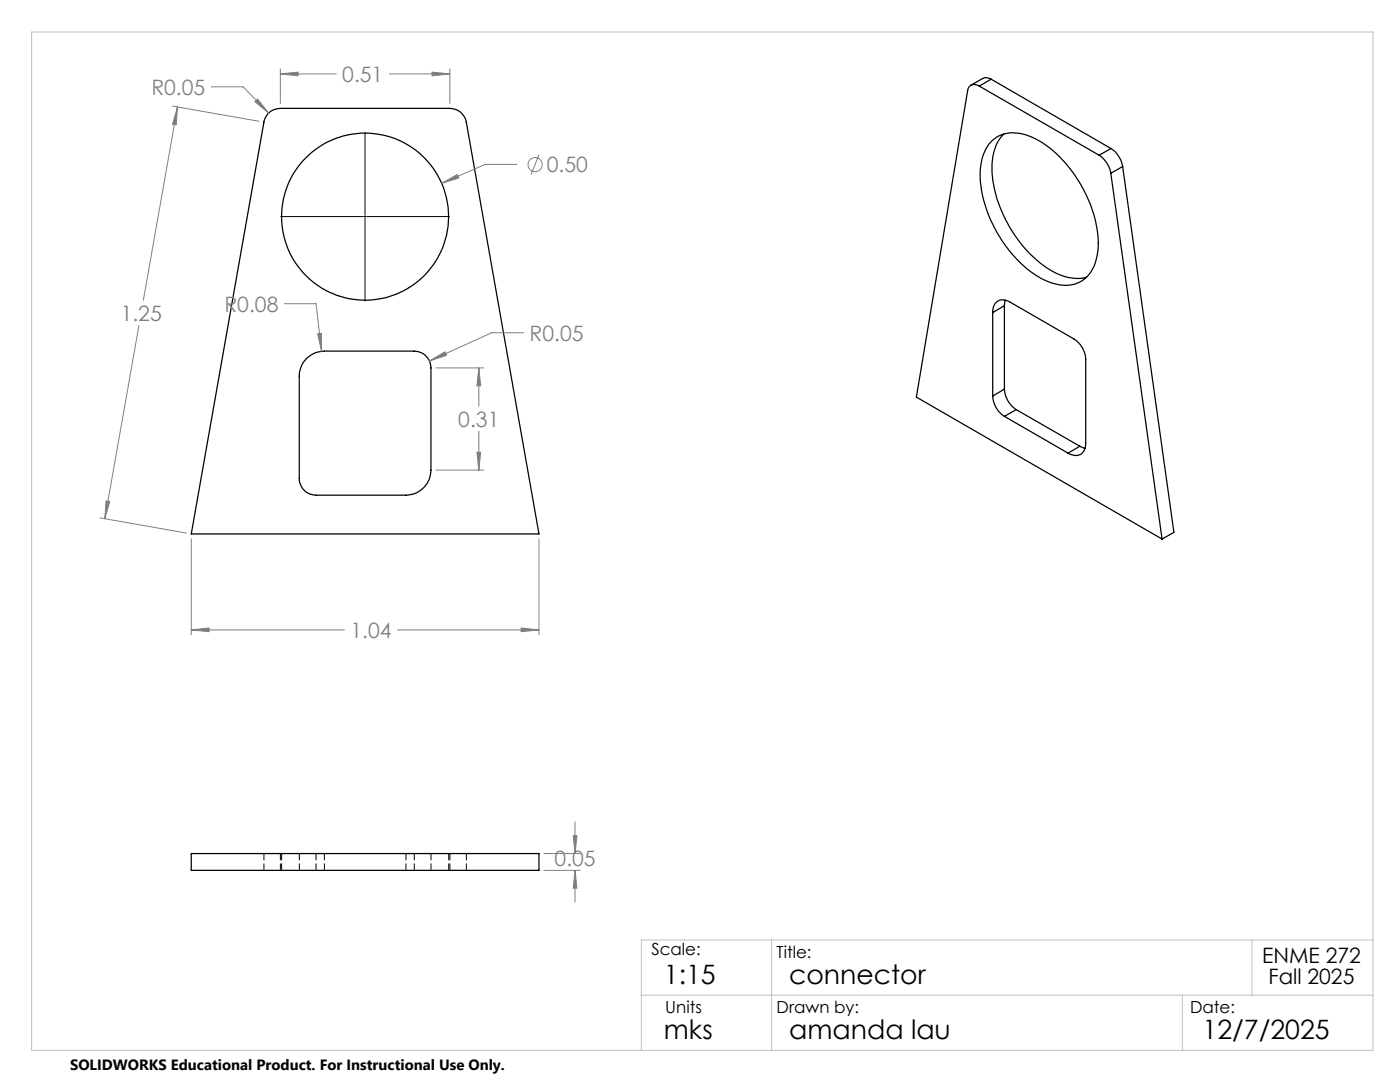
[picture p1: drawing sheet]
<svg xmlns="http://www.w3.org/2000/svg" width="279mm" height="216mm" viewBox="0 0 279 216" stroke-linecap="round" stroke-linejoin="round" font-family="sans-serif">
<g fill="none" stroke="#000" stroke-width=".25">
<path d="M195.4 17.2a1.39 1.39 0 0 0-1.4-.3 1.39 1.39 0 0 0-.9 1.2l-10.2 61.1 49 28.4M195.4 17.2l24 13.8M197.8 15.8a1.79 1.79 0 0 0-1.7-.1l-2.3 1.3M197.8 15.8l-2.4 1.4M197.8 15.8l23.9 13.8M53.6 22.6a3.4 3.4 0 0 1 2.4-1h33.8a3.3 3.3 0 0 1 3.3 2.8l14.5 82.1h-69.4l14.5-82.4zM197.8 28.3a6.8 6.8 0 0 1 7.7-1.1 22.8 22.8 0 0 1 10.8 10.7 21.5 21.5 0 0 1 2.7 13 6.5 6.5 0 0 1-6.6 6 14.6 14.6 0 0 1-9.4-5.1 25.9 25.9 0 0 1-7.4-17.7l.1-.9a8.6 8.6 0 0 1 2.1-4.9zM200.3 26.7a10.2 10.2 0 0 0-2.2 8.7 26.1 26.1 0 0 0 12 18.8 9.2 9.2 0 0 0 6.7 1.1M219.4 31a5.3 5.3 0 0 1 2.3 3.6M221.7 34.6l10.2 73M221.7 29.6a5.3 5.3 0 0 1 2.3 3.6M221.7 29.6l-2.3 1.4"/>
<path d="M224 33.2l10.3 73-2.4 1.4M224 33.2l-2.3 1.4M200.6 59.9l-.2 1.1M61.2 71.5a5.1 5.1 0 0 1 3.5-1.4h18a3.4 3.4 0 0 1 3.3 3.3v20.4a5.1 5.1 0 0 1-5 5h-18a3.4 3.4 0 0 1-3.3-3.3v-20.4a5 5 0 0 1 1.5-3.6zM198.1 62.4a2.15 2.15 0 0 1 1-2.3 2.15 2.15 0 0 1 2.5 .2l12.7 7.3a5.1 5.1 0 0 1 2.4 4.1v16.7a2.06 2.06 0 0 1-2.8 2.3l-.8-.3M198.1 79a5.2 5.2 0 0 0 2.3 4.1M198.1 62.4v16.6M200.4 77.6a5.3 5.3 0 0 0 2.4 4.1M200.4 61l-2.3 1.4M200.4 77.6l-2.3 1.4M200.4 61v16.6M200.4 83.1l12.7 7.3"/>
<path d="M202.8 81.7l-2.4 1.4M202.8 81.7l12.7 7.3M215.5 89l1 .5M215.5 89l-2.4 1.4M38.2 170.3h69.4v3.4h-69.4z"/>
<circle cx="72.9" cy="43.2" r="16.7"/>
</g>
<path d="M52.7 170.3v3.3M56 170.3v3.3M56.2 170.3v3.3M59.7 170.3v3.3M63.1 170.3v3.3M64.7 170.3v3.3M81 170.3v3.3M82.7 170.3v3.3M86 170.3v3.3M89.5 173.6v-3.3M89.8 170.3v3.3M93.1 170.3v3.3" fill="none" stroke="#000" stroke-width=".2" stroke-dasharray="1.3 .6" stroke-dashoffset="-.1" stroke-linecap="butt"/>
<g fill="none" stroke="#808080" stroke-width=".2">
<path d="M42.2 17.3h6.3l5.1 5.3M56 14.7l3.5-.3v.7zM56 13.8v6.8M56 14.7h11.1M77.7 14.7h12.1M86.2 14.4l3.6 .3-3.6 .4zM89.8 13.8v6.8M34.4 21.2l17.3 3M35.4 21.3l-.2 3.6-.8-.1zM35.4 21.3l-6.8 38.6M50.9 20.3l.5-.5 2.2 2.8zM88.2 36.6l3.1-1.8 .2 .7z"/>
<path d="M103.2 32.8h-6.4l-8.6 3.8M107.6 30.8l-1.6 4.1M27.7 64.9l-6.8 38.6M56.7 60.6h6.4l1.1 9.5M63.4 66.6l.7-.1 .1 3.6zM85.7 72l3.1-1.8 .3 .7zM87 73.4h9.6M95.6 73.4l.3 3.6h-.7zM95.6 73.4v7.6M104.5 66.4h-6.4l-12.4 5.6M21.2 99.9l.7 .1-1 3.5zM87 93.8h9.6"/>
<path d="M95.2 90.2h.7l-.3 3.6zM95.6 86v7.8M19.9 103.3l17.3 3.1M38.2 107.5v19.2M107.6 107.5v19.2M38.2 125.7l3.5-.4v.7zM38.2 125.7h30.5M79.3 125.7h28.3M104 125.3l3.6 .4-3.6 .3zM108.5 170.3h7.3M108.5 173.7h7.3M114.4 166.8h.7l-.3 3.5z"/>
<path d="M114.8 173.7l.3 3.5h-.7zM114.8 164v6.3M114.8 173.7v6.3"/>
<circle cx="106.8" cy="32.9" r="1.4"/>
</g>
<path d="M72.8 26.4v16.5M56 43.2h16.5M72.7 43.2h.3M72.8 43.1v.3M72.8 43.6v16.5M73.2 43.2h16.5" fill="none" stroke="#000" stroke-width=".2"/>
<path d="M6.3 6.4h267.7v203.2h-267.7zM128 198.6h146M154 187.6v22M236 198.6v11M249.8 187.6v11M274 187.6h-146v22" fill="none" stroke="#c0c0c0" stroke-width=".2"/>
<path d="M88.2 36.6l3.3-1.1-.2-.7zM51.4 19.8l-.5 .5 2.7 2.3zM38.2 125.7l3.5-.4v.7zM104 125.3l3.6 .4-3.6 .3zM56 14.7l3.5-.3v.7zM86.2 14.4l3.6 .3-3.6 .4zM35.4 21.3l-.2 3.6-.8-.1zM21.2 99.9l.7 .1-1 3.5zM85.7 72l3.4-1.1-.3-.7zM95.2 90.2h.7l-.3 3.6zM95.6 73.4l.3 3.6h-.7zM63.4 66.6l.8 3.5-.1-3.6zM114.4 166.8h.7l-.3 3.5zM114.8 173.7l.3 3.5h-.7z" fill="#808080"/>
<g font-size="5.3">
<text x="132.5" y="196.4">1:15</text>
<text x="157.5" y="196.4">connector</text>
<text x="132.5" y="207.4">mks</text>
<text x="157.5" y="207.4">amanda lau</text>
<text x="240" y="207.4">12/7/2025</text>
</g>
<g font-size="4.2" fill="#808080">
<text x="68.3" y="16.3">0.51</text>
<text x="30.2" y="18.9">R0.05</text>
<text x="109.1" y="34.4">0.50</text>
<text x="24.1" y="64">1.25</text>
<text x="44.8" y="62.2">R0.08</text>
<text x="105.7" y="68">R0.05</text>
<text x="91.5" y="85.1">0.31</text>
<text x="69.9" y="127.3">1.04</text>
<text x="110.7" y="172.9">0.05</text>
</g>
<g font-size="4.2">
<text x="251.9" y="192.2">ENME 272</text>
<text x="253.2" y="196.4">Fall 2025</text>
</g>
<g font-size="3.3">
<text x="130" y="190.6">Scale:</text>
<text x="155" y="191.2">Title:</text>
<text x="132.8" y="202.2">Units</text>
<text x="155" y="202.2">Drawn by:</text>
<text x="237.5" y="202.2">Date:</text>
</g>
<text font-size="3" x="14" y="213.5">SOLIDWORKS Educational Product. For Instructional Use Only.</text>
</svg>
